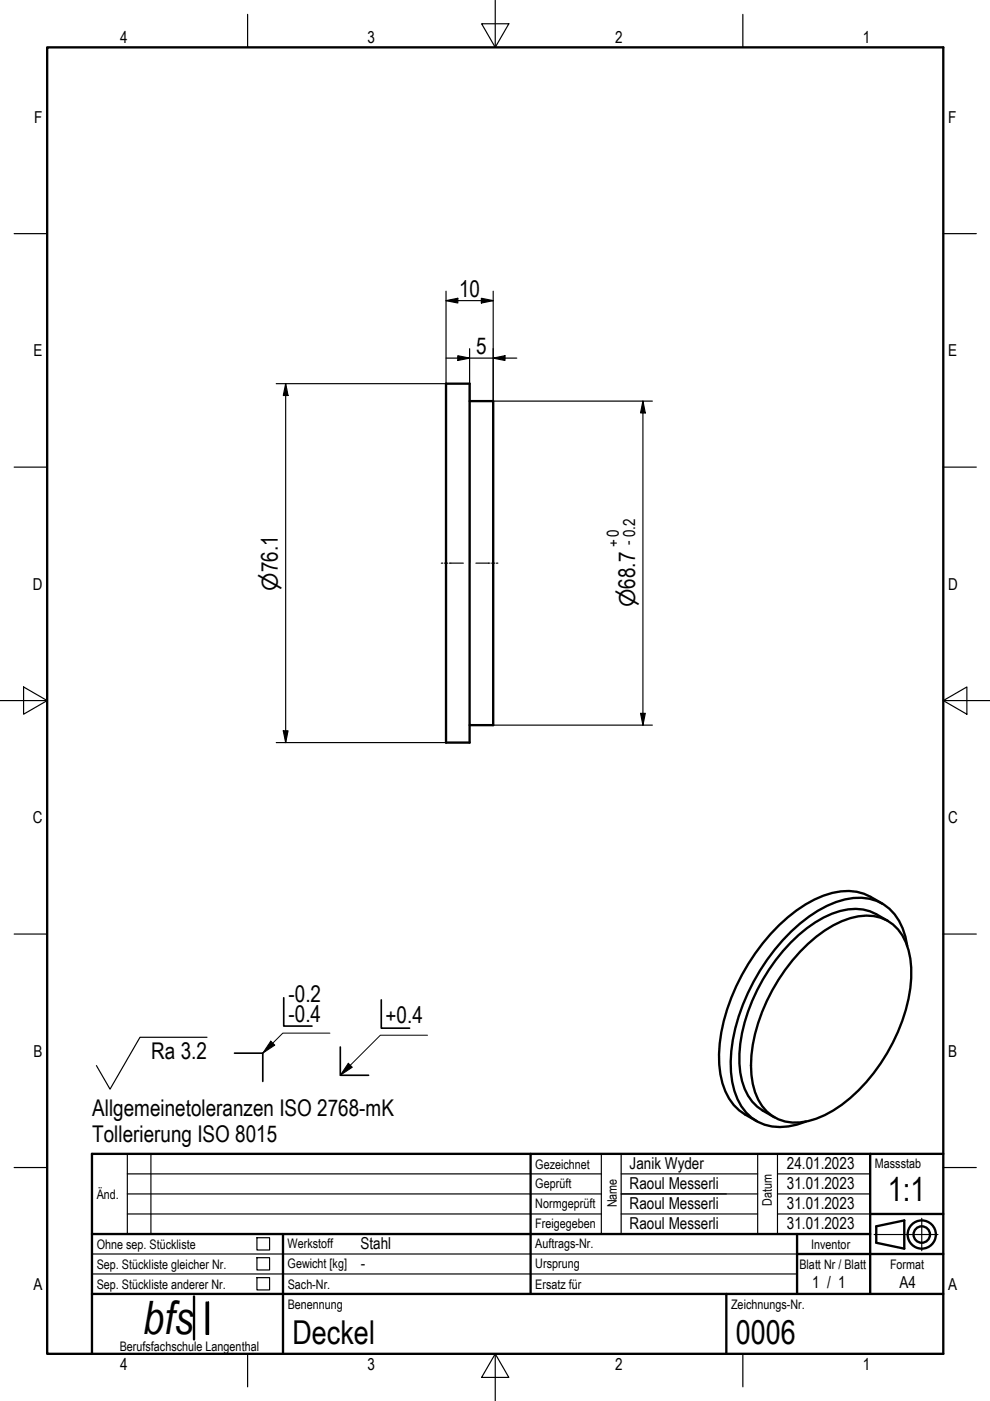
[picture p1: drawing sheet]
<svg xmlns="http://www.w3.org/2000/svg" width="210mm" height="297mm" viewBox="0 0 210 297" stroke-linecap="round" stroke-linejoin="round" font-family="sans-serif">
<!-- layer: Sichtbar -->
<path d="M94.6 81.3h5v76.1h-5zM99.6 85h5v68.7h-5M187.1 191.6a12.1 12.1 0 0 0-8.8-2.6 23.2 23.2 0 0 0-13.1 7.2 43.5 43.5 0 0 0-12.6 25.1 18.8 18.8 0 0 0 2 11.6 12.4 12.4 0 0 0 5.8 4.8M188.3 195.2a11.2 11.2 0 0 0-8.5-2.4 21.7 21.7 0 0 0-12.1 7 38.7 38.7 0 0 0-10.9 23.6 14.7 14.7 0 0 0 2.7 10.2l1 1 1.2 .9 2.5 1.4M169.6 201.8a23.7 23.7 0 0 1 12.4-7.5 8.9 8.9 0 0 1 10.6 7.1 27.4 27.4 0 0 1-2.2 17.3 37.4 37.4 0 0 1-13.7 16.7 14 14 0 0 1-10.2 2.4 8.9 8.9 0 0 1-6.4-6.2 25.7 25.7 0 0 1 1.5-17 40.9 40.9 0 0 1 8-12.8zM192.4 200.6a11.5 11.5 0 0 0-6.5-9.6 13.2 13.2 0 0 0-10.5 1 37.2 37.2 0 0 0-15.6 16.1 36.2 36.2 0 0 0-4.8 19.2 13.2 13.2 0 0 0 4.3 9.7 10.5 10.5 0 0 0 9.7 1.4l1.9-.6" fill="none" stroke="#000" stroke-width=".5"/>
<!-- layer: Schraffur -->
<g fill="#000">
<path d="M57.4 220.7l.9 .9-2.6 1.7zM73.9 225.4l.8 .9-2.5 1.7z"/>
<path d="M43.7 276.1h.5v6.8h-.5z" fill-rule="evenodd"/>
</g>
<!-- layer: Text-2.5 -->
<g fill="none" stroke="#000" stroke-width=".25">
<path d="M52.5 3v7M102.1 5h5.8l-2.9 5zM105 0v10M157.5 3v7M3 49.5h7M200 49.5h7M3 99h7M200 99h7M0 148.5h10M5 145.6l5 2.9-5 2.9zM200 148.5l5-2.9v5.8zM200 148.5h10"/>
<path d="M3 198h7M200 198h7M3 247.5h7M27 244.6v17M164.8 257.4h19.7M164.8 253.1h19.7M164.8 248.9h19.7M200 247.5h7M19.5 270.1h40.5M19.5 265.9h40.5M54.5 270.9h2.7v2.6h-2.7zM54.5 262.4h2.7v2.6h-2.7z"/>
<path d="M54.5 266.7h2.7v2.6h-2.7zM112.5 270.1h56.5M52.5 287v7M105 287l2.9 5h-5.8zM105 287v10M157.5 287v7"/>
</g>
<!-- layer: Text-5 -->
<g fill="none" stroke="#000" stroke-width=".5">
<path d="M10 10h190v277h-190zM112.5 244.6v29.7M184.5 244.6v29.7M184.5 257.4h15.5M200 244.6h-180.5v42.4M19.5 261.6h165M19.5 274.3h180.5M60 261.6v25.4M154 274.3v12.7M169 265.9h31M185.8 260l5.9-1.2v5.9l-5.9-1.2z"/>
<circle cx="195.4" cy="261.7" r="2.99"/>
<circle cx="195.4" cy="261.7" r="1.74"/>
</g>
<!-- layer: Skizziergeometrie -->
<g fill="none" stroke="#000" stroke-width=".25">
<path d="M27 257.4h100.5M27 253.1h100.5M27 248.9h100.5M127.5 244.6v17M131.7 257.4h28.9M131.7 253.1h28.9M131.7 248.9h28.9M131.7 244.6v17M160.6 244.6v17M164.8 244.6v17M43.7 276.1h.5v6.8h-.5zM60 265.9h109"/>
<path d="M169 261.6v12.7"/>
</g>
<path d="M41.1 274.9v9.1M169 261.6v12.7" fill="none" stroke="#000" stroke-width=".5"/>
<!-- layer: Text-5 -->
<path d="M32 244.6v17M195.4 258.3v6.9M60 270.1h52.5M185.3 261.7h13.6" fill="none" stroke="#000" stroke-width=".25"/>
<!-- layer: Mittellinie -->
<path d="M93.6 119.4h.3M94.2 119.4h.7M95.2 119.4h3M100.9 119.4h3M104.2 119.4h.7M105.2 119.4h.4" fill="none" stroke="#000" stroke-width=".25"/>
<g fill="none" stroke="#000" stroke-width=".25">
<path d="M94.6 63.7l2.5-.5v1zM94.6 63.7h10M94.6 61.7v57.6M94.6 75.9h15M97.1 75.4l2.5 .5-2.5 .5zM99.6 73.9v45.4M102.1 63.2l2.5 .5-2.5 .5zM104.6 75.9l2.5-.5v1zM104.6 61.7v57.6M58.6 81.3h36M60.6 81.3l.5 2.5h-1zM60.6 81.3v76.1"/>
<path d="M104.6 85h33.7M136.3 85l.5 2.5h-1zM136.3 85v68.7M58.6 157.4h36M60.1 154.9h1l-.5 2.5zM104.6 153.7h33.7M135.8 151.2h1l-.5 2.5z"/>
</g>
<g fill="#000">
<path d="M94.6 63.7l2.5-.5v1z" fill-rule="evenodd"/>
<path d="M97.1 75.4l2.5 .5-2.5 .5z" fill-rule="evenodd"/>
<path d="M102.1 63.2l2.5 .5-2.5 .5z" fill-rule="evenodd"/>
<path d="M104.6 75.9l2.5-.5v1z" fill-rule="evenodd"/>
<path d="M60.6 81.3l.5 2.5h-1z" fill-rule="evenodd"/>
<path d="M136.3 85l.5 2.5h-1z" fill-rule="evenodd"/>
<path d="M60.1 154.9h1l-.5 2.5z" fill-rule="evenodd"/>
<path d="M135.8 151.2h1l-.5 2.5z" fill-rule="evenodd"/>
</g>
<!-- layer: Symbol -->
<path d="M43.9 219.9h-14.2l-6.4 11-2.9-5" fill="none" stroke="#000" stroke-width=".25"/>
<!-- layer: Skizziergeometrie -->
<path d="M60.2 211.5v6h6M80.8 212v6h6M49.7 223.3h6v6M72.2 222v6h6" fill="none" stroke="#000" stroke-width=".35"/>
<path d="M70 219h-10l-4.3 4.3M90.6 219.5h-10l-8.4 8.5M57.4 220.7l.9 .9-2.6 1.7zM73.9 225.4l.8 .9-2.5 1.7z" fill="none" stroke="#000" stroke-width=".21"/>
<text font-size="9.8" x="30.4" y="282.8">bfs</text>
<g font-size="7">
<text x="188.3" y="254.6">1:1</text>
<text x="62" y="285">Deckel</text>
<text x="156" y="285">0006</text>
</g>
<g font-size="4.9">
<text x="97.3" y="62.9">10</text>
<text x="101" y="75.1">5</text>
<text x="61.2" y="212.4">-0.2</text>
<text x="61.2" y="216.7">-0.4</text>
<text x="81.8" y="216.9">+0.4</text>
<text x="32.1" y="224.6">Ra 3.2</text>
<text x="19.6" y="236.6">Allgemeinetoleranzen ISO 2768-mK</text>
<text x="19.6" y="242.1">Tollerierung ISO 8015</text>
</g>
<g font-size="4.6">
<text x="58.9" y="125.3" transform="rotate(-90 58.9 125.3)">⌀76.1</text>
<text x="134.6" y="128.7" transform="rotate(-90 134.6 128.7)">⌀68.7</text>
</g>
<g font-size="3.5">
<text x="25.5" y="9">4</text>
<text x="78" y="9">3</text>
<text x="130.5" y="9">2</text>
<text x="183" y="9">1</text>
<text x="7.2" y="26">F</text>
<text x="201" y="26">F</text>
<text x="7.1" y="75.5">E</text>
<text x="201" y="75.5">E</text>
<text x="131.2" y="115.9" transform="rotate(-90 131.2 115.9)">+0</text>
<text x="134.3" y="115.6" transform="rotate(-90 134.3 115.6)">- 0.2</text>
<text x="6.9" y="125">D</text>
<text x="201" y="125">D</text>
<text x="6.9" y="174.6">C</text>
<text x="201" y="174.6">C</text>
<text x="7.1" y="224">B</text>
<text x="201" y="224">B</text>
<text x="133.5" y="247.9">Janik Wyder</text>
<text x="166.8" y="247.9">24.01.2023</text>
<text x="133.5" y="252.1">Raoul Messerli</text>
<text x="133.5" y="256.4">Raoul Messerli</text>
<text x="166.8" y="252.1">31.01.2023</text>
<text x="166.8" y="256.4">31.01.2023</text>
<text x="133.5" y="260.6">Raoul Messerli</text>
<text x="166.8" y="260.6">31.01.2023</text>
<text x="76.4" y="264.9">Stahl</text>
<text x="76.5" y="269.1">-</text>
<text x="7.1" y="273.5">A</text>
<text x="172.2" y="273.1">1 / 1</text>
<text x="190.7" y="273.2">A4</text>
<text x="201" y="273.5">A</text>
<text x="25.5" y="290.5">4</text>
<text x="78" y="290.5">3</text>
<text x="130.5" y="290.5">2</text>
<text x="183" y="290.5">1</text>
</g>
<g font-size="2.8">
<text x="113.5" y="247.9">Gezeichnet</text>
<text x="113.5" y="251.9">Geprüft</text>
<text x="185.5" y="247.7">Massstab</text>
<text x="20.5" y="254.1">Änd.</text>
<text x="113.5" y="256.1">Normgeprüft</text>
<text x="130.8" y="256" transform="rotate(-90 130.8 256)">Name</text>
<text x="163.6" y="255.6" transform="rotate(-90 163.6 255.6)">Datum</text>
<text x="113.5" y="260.3">Freigegeben</text>
<text x="20.5" y="269">Sep. Stückliste gleicher Nr.</text>
<text x="20.5" y="264.8">Ohne sep. Stückliste</text>
<text x="61" y="268.9">Gewicht [kg]</text>
<text x="61" y="264.7">Werkstoff</text>
<text x="113.5" y="268.8">Ursprung</text>
<text x="113.5" y="264.6">Auftrags-Nr.</text>
<text x="169.5" y="269">Blatt Nr / Blatt</text>
<text x="172" y="264.7">Inventor</text>
<text x="188.7" y="269">Format</text>
<text x="20.5" y="273.2">Sep. Stückliste anderer Nr.</text>
<text x="61" y="273.3">Sach-Nr.</text>
<text x="113.5" y="273.3">Ersatz für</text>
<text x="61" y="277.4">Benennung</text>
<text x="155" y="277.4">Zeichnungs-Nr.</text>
<text x="25.4" y="286.4">Berufsfachschule Langenthal</text>
</g>
</svg>
